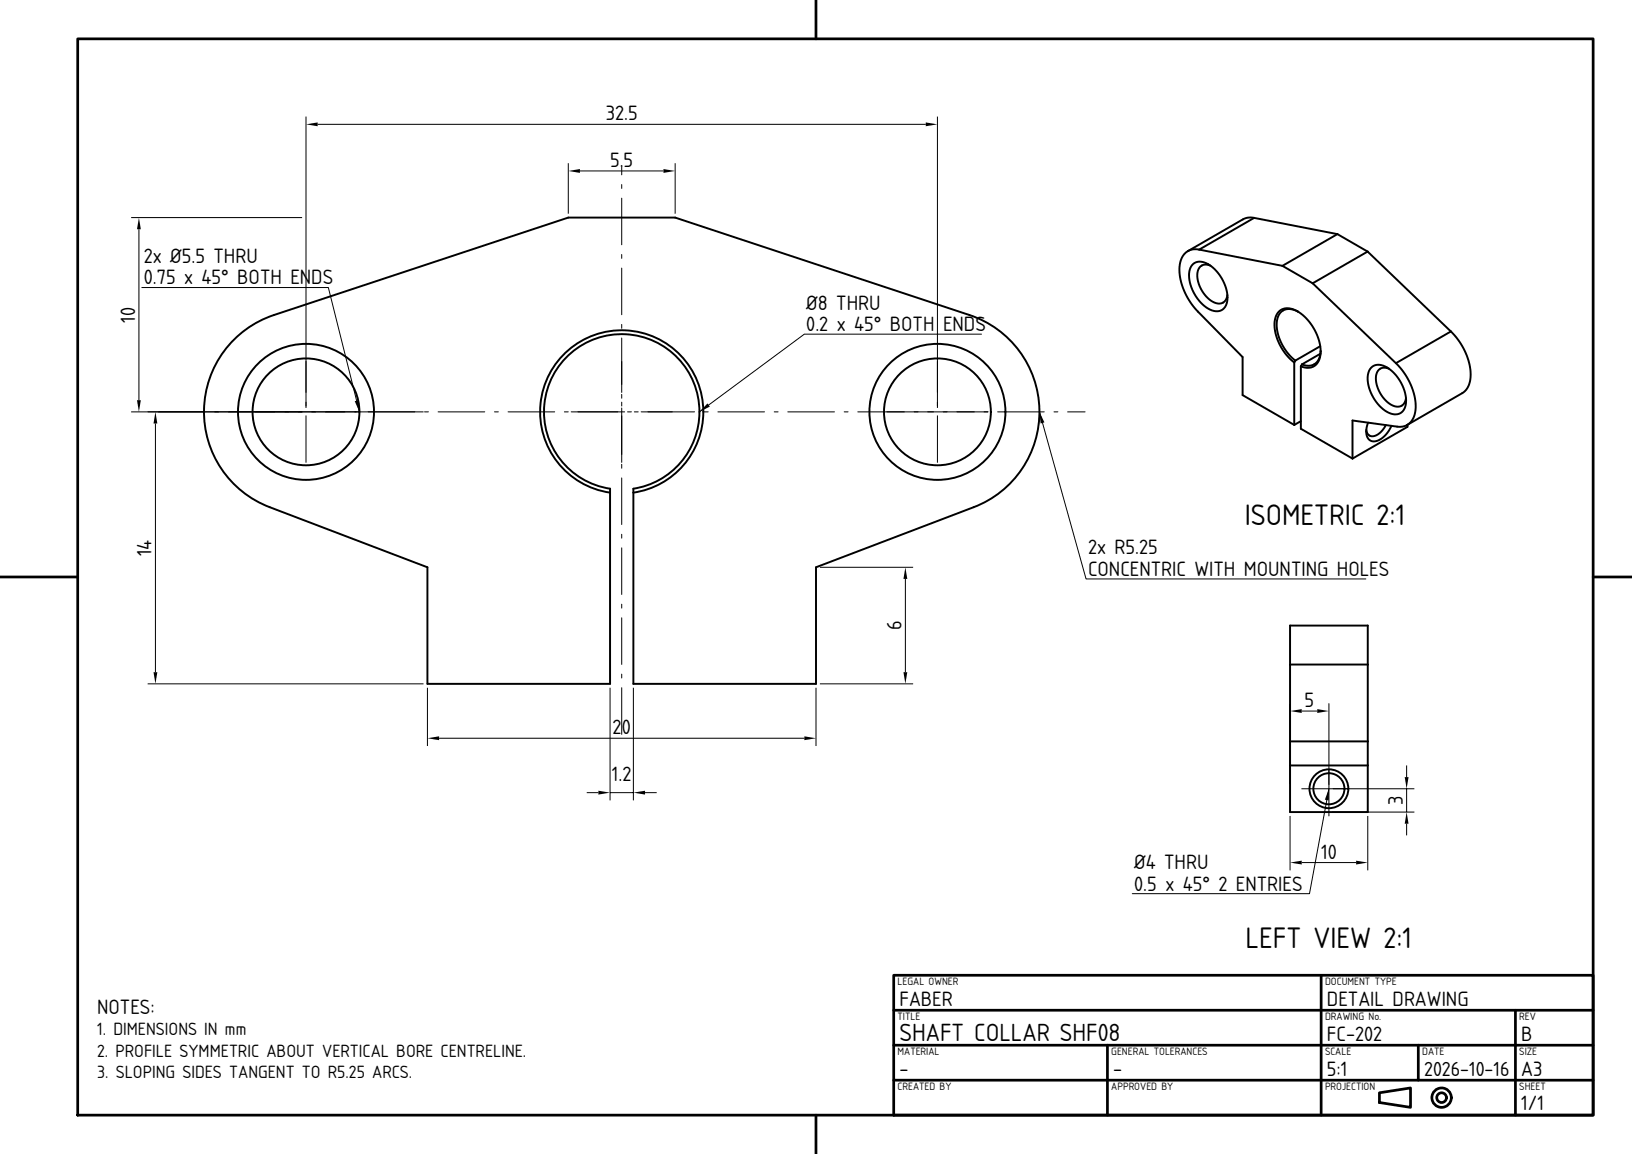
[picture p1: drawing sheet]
<svg xmlns="http://www.w3.org/2000/svg" width="420mm" height="297mm" viewBox="0 0 420 297" stroke-linecap="round" stroke-linejoin="round" font-family="sans-serif">
<!-- layer: visible -->
<g fill="none" stroke="#000" stroke-width=".5">
<path d="M322.8 56.1l-1.5-.1-1.3 .4-14.3 8.2M322.8 56.1l21.4 4.2M322.8 56.1l-14.2 8.1M305.7 64.6a6.2 6.2 0 0 0-2 6.7 17.3 17.3 0 0 0 4.6 8.9l11.5 11.7v9.8l13.3 7.7M306.8 68.2a3.7 3.7 0 0 1 5 .4l2 2.1 1.5 2.9a6.5 6.5 0 0 1-.2 5.7 3.3 3.3 0 0 1-4.6-.2 10.3 10.3 0 0 1-4.3-9.8zM308.6 64.2h-1.5l-1.4 .4M308.6 64.2l21.4 4.2M311.5 68.4l-1-.3-.8 .1a2.33 2.33 0 0 0-1.6 2.7 8 8 0 0 0 5.2 7.2 1.97 1.97 0 0 0 2-.7l.6-1.5M330 68.4l7.8 4.5M337.8 72.9l21.4 20.6M344.2 60.3l7.8 4.4M344.2 60.3l-14.2 8.1"/>
<path d="M352 64.7l21.4 20.6M352 64.7l-14.2 8.2M333.1 93.3a12.5 12.5 0 0 1-4.9-11.4 3.4 3.4 0 0 1 5.4-2 12.5 12.5 0 0 1 6.1 12 3.3 3.3 0 0 1-4.9 2.4M333.1 93.3v16.1M333.4 92.8l-.3 .5M334.1 80.2l-1.8-.6h-1.5a3.5 3.5 0 0 0-2.2 3.9 12.6 12.6 0 0 0 4.8 9.3M334.8 94.3v16l13.3 7.7M335.1 93.8l-.3 .5M339.8 89.1l-6.4 3.7M339.8 91l-4.7 2.8M339.9 90.3l-.4 2-1 1.3-1.6 .5-1.8-.3M352.8 94.7a3.7 3.7 0 0 1 4.9 .4l2.1 2.2 1.5 2.8a6.5 6.5 0 0 1-.3 5.7 3.3 3.3 0 0 1-4.6-.1 10.3 10.3 0 0 1-4.2-9.8z"/>
<path d="M357.5 94.9l-1-.3-.9 .1a2.33 2.33 0 0 0-1.5 2.7 8 8 0 0 0 5.1 7.2 1.97 1.97 0 0 0 2.1-.6l.5-1.5M359.2 93.5a15.4 15.4 0 0 1 4.9 12.9l-.6 1.7-1.3 1.3M373.4 85.3a15.4 15.4 0 0 1 4.9 13l-.7 1.6-1.1 1.2-14.3 8.3M373.4 85.3l-14.2 8.2M334.8 108.4l-1.7 1M352.1 108.8l-.5 2.1a2.24 2.24 0 0 0 1.1 2.5 2.24 2.24 0 0 0 2.7-.5 7.8 7.8 0 0 0 2.7-3.3M356.6 109.4l-1.3 1.9-1.7 .9-.7 .1-.6-.3-.5-.6-.2-.8M362.2 109.4l-1.1 .4h-1.2l-11.8-1.6v9.8M362.2 109.3v.6l-14.1 8.1M157 126.8v49.2h-47v-30l-40.6-15.5a26.3 26.3 0 0 1-16.9-25.1 26.3 26.3 0 0 1 18-24.3l75.7-25.1h27.5l75.8 25.1a26.3 26.3 0 0 1 18 24.3 26.3 26.3 0 0 1-16.9 25.1l-40.6 15.5v30h-47v-49.2M157 126.8a21 21 0 0 1-14.7-32.2 21 21 0 0 1 35.4 0 21 21 0 0 1-14.7 32.2M157 126.8v-.9a20 20 0 0 1-16.6-24 20 20 0 0 1 24.9-15.1 20 20 0 0 1 13.6 25.9 20.7 20.7 0 0 1-15.9 13.2v.9"/>
<path d="M332 171v19.8M332 171v-10h20v10M332 171h20M352 171v19.8M332 197h20M332 190.8v18.2h20v-18.2M332 190.8h20"/>
<circle cx="78.7" cy="106" r="17.5"/>
<circle cx="78.7" cy="106" r="13.8"/>
<circle cx="241.2" cy="106" r="17.5"/>
<circle cx="241.2" cy="106" r="13.8"/>
<circle cx="342" cy="203" r="5"/>
<circle cx="342" cy="203" r="4"/>
</g>
<!-- layer: center -->
<g fill="none" stroke="#000" stroke-width=".26">
<path d="M160 43v2M160 47.5v1M160 51v12M160 65.5v1M160 69v12M78.8 93v8M160 83.5v1M160 87v14M241.3 93v8M40.7 106h12M55.2 106h1.1M58.7 106h33.6"/>
<path d="M78.8 103.5v1M78.8 107v12M94.7 106h12M109.2 106h1M112.7 106h12M127.2 106h1M130.7 106h12M145.2 106h1M147 106h13.7M160 101.5v1M160 103.5v1M160 105v14"/>
<path d="M160 119.5v1M161.5 106h1M163.3 106h.9M165 106h13.7M181.3 106h1M184.8 106h12M199.3 106h1M202.8 106h12M217.3 106h1M220.8 106h33.5M241.3 103.5v1M241.3 107v12"/>
<path d="M256.8 106h12M271.3 106h1M274.8 106h4.5M160 123v12M160 137.5v1M160 141v12M160 155.5v1M160 159v12M160 173.5v1M160 177v12M342 198v12M335 203h12"/>
</g>
<!-- layer: dim -->
<path d="M36.5 74h48l8 32M252.6 86h-45.6l-27 20M267.5 106l12 43h72M342 203l-5 27h-45.6" fill="none" stroke="#000" stroke-width=".26"/>
<path d="M91.3 103.3l1-.3 .2 3zM182.1 103.8l.6 .8-2.7 1.4zM267.5 106l1.3 2.7-1 .3zM342 203v3l-1-.2z" fill="#000"/>
<!-- layer: frame -->
<g fill="none" stroke="#000" stroke-width=".7">
<path d="M20 10h390v277h-390zM210 0v10M0 148.5h20M410 148.5h10M230 251h180v36h-180zM230 260h180M340 251v36M390 260v27M230 278h180M230 269h180M285 269v18M365 269v9"/>
<path d="M210 287v10M355 281.2l8-1.2v5l-8-1.3z"/>
<circle cx="371" cy="282.5" r="2.5"/>
<circle cx="371" cy="282.5" r="1.25"/>
</g>
<!-- layer: Dimensions -->
<g fill="none" stroke="#000" stroke-width=".26">
<path d="M78.8 30v75M81.8 32h156.4M241.3 30v75M33.7 56h44.1M35.7 59v44M146.2 42v13M149.2 44h21.5M173.7 42v13M33.7 106h75.3M40 109v64M211 146h24M233 149v24"/>
<path d="M38 176h71M110 177v15M157 177v29M163 177v29M210 177v15M211 176h24M113 190h94M332 181v21M335 183h4M342 181v21M362 197v3M151 204h3"/>
<path d="M157 204h6M166 204h3M332 210v14M343 209h21M343 203h21M352 210v14M362 203v6M362 212v3M335 222h14"/>
</g>
<g fill="#000">
<path d="M78.8 32l3-.5v1zM238.2 31.5l3.1 .5-3.1 .5zM35.7 56l.5 3h-.9zM146.2 44l3-.5v1zM170.7 43.5l3 .5-3 .5zM35.3 103h.9l-.5 3zM40 106l.5 3h-1zM233 146l.5 3h-1zM39.5 173h1l-.5 3zM232.5 173h1l-.5 3zM110 190l3-.5v1zM207 189.5l3 .5-3 .5z"/>
<path d="M332 183l3-.5v1zM339 182.5l3 .5-3 .5zM154 203.5l3 .5-3 .5zM163 204l3-.5v1zM362 209l.5 3h-1zM361.5 200h1l-.5 3zM332 222l3-.5v1zM349 221.5l3 .5-3 .5z"/>
</g>
<g font-size="7.2">
<text x="320.3" y="135">ISOMETRIC 2:1</text>
<text x="320.6" y="244">LEFT VIEW 2:1</text>
</g>
<text font-size="6" x="231.5" y="267.8">SHAFT COLLAR SHF08</text>
<g font-size="5">
<text x="155.9" y="31">32.5</text>
<text x="157" y="43">5.5</text>
<text x="37" y="67.7">2x Ø5.5 THRU</text>
<text x="37" y="73.2">0.75 x 45° BOTH ENDS</text>
<text x="34.7" y="83" transform="rotate(-90 34.7 83)">10</text>
<text x="207.5" y="79.7">Ø8 THRU</text>
<text x="207.5" y="85.2">0.2 x 45° BOTH ENDS</text>
<text x="39" y="143.1" transform="rotate(-90 39 143.1)">14</text>
<text x="280" y="142.7">2x R5.25</text>
<text x="280" y="148.2">CONCENTRIC WITH MOUNTING HOLES</text>
<text x="232" y="162.2" transform="rotate(-90 232 162.2)">6</text>
<text x="335.8" y="182">5</text>
<text x="157.7" y="189">20</text>
<text x="157.5" y="201">1.2</text>
<text x="361" y="207.2" transform="rotate(-90 361 207.2)">3</text>
<text x="340" y="221">10</text>
<text x="291.9" y="223.7">Ø4 THRU</text>
<text x="291.9" y="229.2">0.5 x 45° 2 ENTRIES</text>
<text x="25" y="261">NOTES:</text>
<text x="231.5" y="258.8">FABER</text>
<text x="341.5" y="258.8">DETAIL DRAWING</text>
<text x="341.5" y="267.8">FC-202</text>
<text x="391.5" y="267.8">B</text>
<text x="231.5" y="276.8">-</text>
<text x="286.5" y="276.8">-</text>
<text x="341.5" y="276.8">5:1</text>
<text x="391.5" y="276.8">A3</text>
<text x="391.5" y="285.8">1/1</text>
</g>
<text font-size="4.9" x="366.5" y="276.8">2026-10-16</text>
<g font-size="4.3">
<text x="25" y="266.5">1. DIMENSIONS IN mm</text>
<text x="25" y="272">2. PROFILE SYMMETRIC ABOUT VERTICAL BORE CENTRELINE.</text>
<text x="25" y="277.5">3. SLOPING SIDES TANGENT TO R5.25 ARCS.</text>
</g>
<g font-size="2.6">
<text x="231" y="253.4">LEGAL OWNER</text>
<text x="341" y="253.4">DOCUMENT TYPE</text>
<text x="231" y="262.4">TITLE</text>
<text x="341" y="262.4">DRAWING No.</text>
<text x="391" y="262.4">REV</text>
<text x="231" y="271.4">MATERIAL</text>
<text x="286" y="271.4">GENERAL TOLERANCES</text>
<text x="341" y="271.4">SCALE</text>
<text x="366" y="271.4">DATE</text>
<text x="391" y="271.4">SIZE</text>
<text x="231" y="280.4">CREATED BY</text>
<text x="286" y="280.4">APPROVED BY</text>
<text x="341" y="280.4">PROJECTION</text>
<text x="391" y="280.4">SHEET</text>
</g>
</svg>
